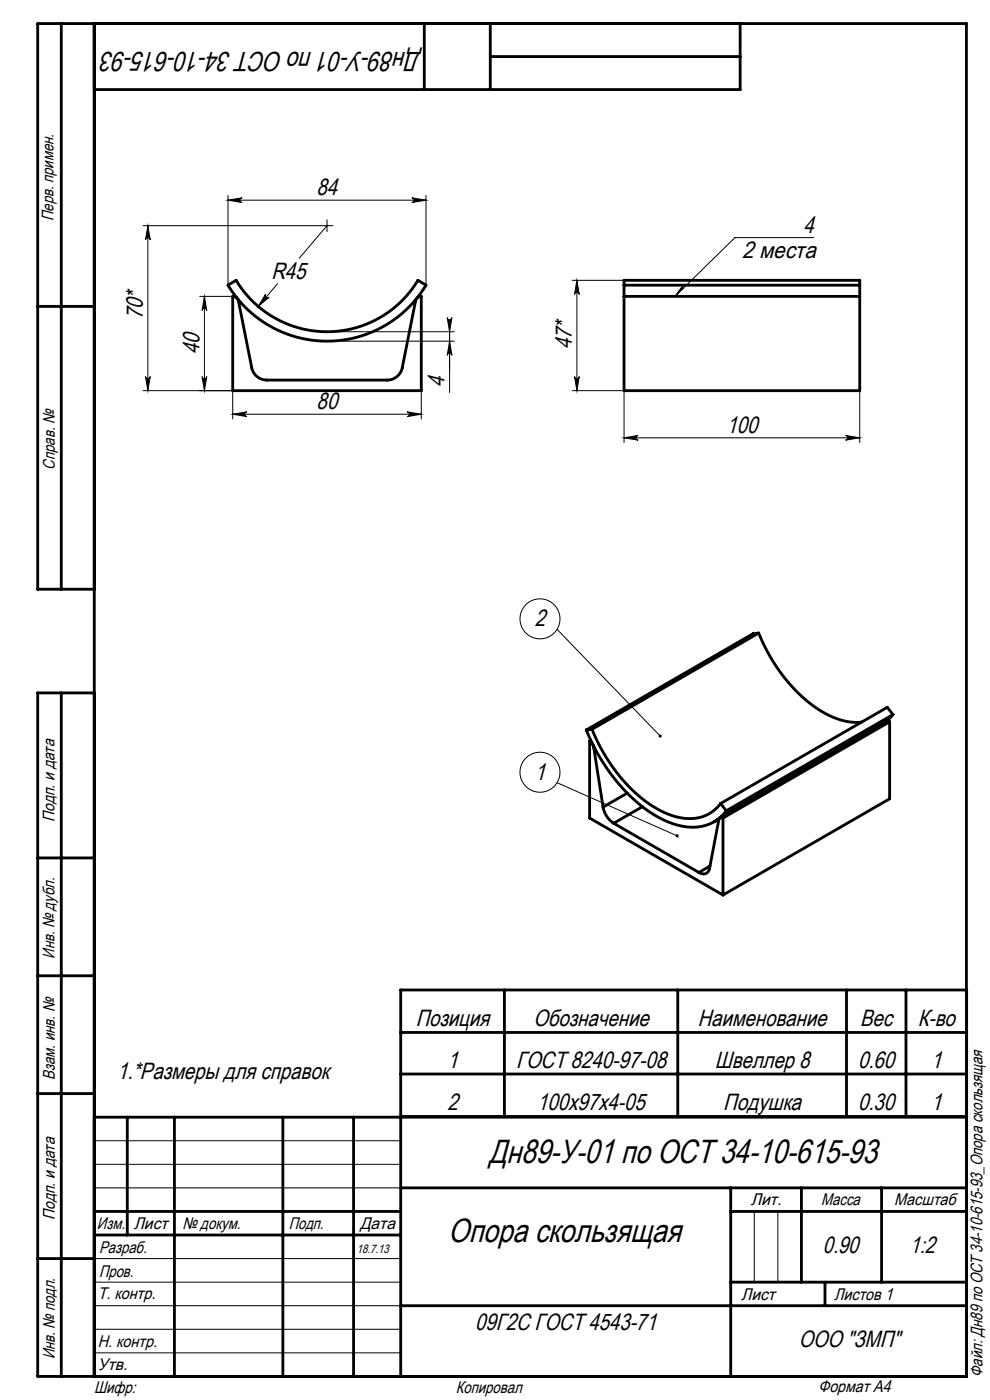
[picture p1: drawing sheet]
<svg xmlns="http://www.w3.org/2000/svg" width="210mm" height="297mm" viewBox="0 0 210 297" stroke-linecap="round" stroke-linejoin="round" font-family="sans-serif">
<g fill="none" stroke="#000" stroke-width=".21">
<path d="M30.4 47.9h40.2M31.4 47.9v35M31.4 47.9l.5 3a.5 .5 0 0 0-.5-.5 .5 .5 0 0 0-.5 .5zM48.4 42.5l3-.5a.5 .5 0 0 0-.5 .5 .5 .5 0 0 0 .5 .5zM48.4 41.5v19M48.4 42.5h42M69.4 46.6v2.5M69.4 47.9l-5.9 6.9M87.4 42l3 .5-3 .5a.5 .5 0 0 0 .4-.5 .5 .5 0 0 0-.4-.5zM90.4 41.5v19M121.4 59.5h11M122.4 59.5v23.4"/>
<path d="M122.4 59.5l.5 3a.5 .5 0 0 0-.5-.5 .5 .5 0 0 0-.5 .5zM172.6 50.4h-16.7l-12.7 12.5M30.9 79.9a.5 .5 0 0 0 .5 .5 .5 .5 0 0 0 .5-.5l-.5 3zM42.4 62.9h7M42.9 79.9a.5 .5 0 0 0 .5 .5 .5 .5 0 0 0 .5-.5l-.5 3zM43.4 62.9v20M43.4 62.9l.5 3a.5 .5 0 0 0-.5-.5 .5 .5 0 0 0-.5 .5zM56.3 62.4a.5 .5 0 0 0 .1 .7 .5 .5 0 0 0 .7-.1l-2.3 2zM58.9 60.2l-4.1 4.8M69.4 72.4h27M69.4 70.4h27M94.9 67.4a.5 .5 0 0 0 .5 .5 .5 .5 0 0 0 .5-.5l-.5 3z"/>
<path d="M95.4 72.4l.5 3a.5 .5 0 0 0-.5-.5 .5 .5 0 0 0-.5 .5zM95.4 70.4v12.9M121.9 79.9a.5 .5 0 0 0 .5 .5 .5 .5 0 0 0 .5-.5l-.5 3zM145 60.4l-.2 .4 .2 .3-1.8 1.8zM30.4 82.9h19v6M49.4 87.9l3-.5a.5 .5 0 0 0-.5 .5 .5 .5 0 0 0 .5 .5zM49.4 87.9h40M86.4 87.4l3 .5-3 .5a.5 .5 0 0 0 .4-.5 .5 .5 0 0 0-.4-.5zM89.4 82.9v6M121.4 82.9h11v11M132.4 92.9h50M132.4 92.9l3-.5a.5 .5 0 0 0-.5 .5 .5 .5 0 0 0 .5 .5z"/>
<path d="M179.4 92.4l3 .5-3 .5a.5 .5 0 0 0 .4-.5 .5 .5 0 0 0-.4-.5zM182.4 82.9v11M118.2 133.5l21.8 22.6M118.2 166l25.4 11.3M20 242h65M20 247h65M20 252h65M160 257v15M165 257v15M20 277h65M20 272h65M20 267h65"/>
<path d="M20 287h65M20 282h65"/>
<circle cx="114.5" cy="131.3" r="4.2"/>
<circle cx="114.5" cy="163.8" r="4.2"/>
</g>
<g fill="none" stroke="#000" stroke-width=".6">
<path d="M13 5v120M20 5v287M90 5v14M104 5v14M104 12h53M157 5v14h-137M8 65h12M48.4 60.5l1.7-1a22.5 22.5 0 0 0 38.5 0l1.8 1a24.5 24.5 0 0 1-42 0zM49.4 62.9a1.25 1.25 0 0 1 1.2 1l2.8 14.1a3.2 3.2 0 0 0 3.2 2.6h25.5a3.2 3.2 0 0 0 3.2-2.6l2.8-14.1a1.25 1.25 0 0 1 1.3-1v20h-40zM132.4 60.5v2.4M132.4 62.9v20h50v-20M132.4 60.5h50"/>
<path d="M132.4 60.5v-1h50v1M132.4 62.9h50M182.4 60.5v2.4M20 125h-12v-120h197v287h-197v-145h12M160.9 134.3a34.3 34.3 0 0 0 14.1 17.1 13.4 13.4 0 0 0 7.8 1.8M160.9 134.3l-1.2 .1-35.3 20.5M160.9 134.3l-35.3 20.4M13 147v145M124.4 154.9a37.6 37.6 0 0 0 15.3 18.5 12.8 12.8 0 0 0 10.6 1.5l2.1-1.2 1.7-1.7M125.1 157.2a1.98 1.98 0 0 1 .8 1.3M125.1 157.2v16.3l28.3 16.4M125.3 157.1l-.2 .1"/>
<path d="M125.6 154.7a34.3 34.3 0 0 0 14.1 17.1 11.4 11.4 0 0 0 10.2 1.1l1.3-.8 1.7-1.6M125.6 154.7l-1.2 .2M125.9 158.5l2 12.7M126 158.5h-.1M188.7 153.1h-.6l-35.4 20.4M188.7 153.1l-35.3 20.4M188.7 153.1v16.4l-35.3 20.4M189.4 151.6l-1.4 1.5M189.4 151.6l-35.3 20.4M189.4 151.6l-1.2-1.5-35.3 20.4M127.9 171.2a5.2 5.2 0 0 0 2.3 3.5M130.2 174.7l18 10.4"/>
<path d="M133 168.3l-5.1 2.9M136.3 171.1l-6.1 3.6M152.5 173.7l-1 .6M152.9 170.5l1.2 1.5M153.4 173.5a.52 .52 0 0 0-.9 .4l-2 10.4a1.35 1.35 0 0 1-.9 1.1 1.35 1.35 0 0 1-1.4-.3M153.4 173.5v16.4M8 182h12M150.6 183.7l-2.4 1.4M8 207h12M85 210h120v26.9h-120zM85 219h120M107 210v26.9"/>
<path d="M143.8 210v26.9M179.6 210v26.9M192.2 210v26.9M8 232h12M20 237h185M27 237v25M37 237v55M60 237v55M75 237v55M85 237v55M85 227.8h120M20 257h65"/>
<path d="M85 252h120M155 252v40M155 257h50M170 252v20M187 252v20M8 267h12M20 262h65M85 277h120M155 272h50M175 272v5"/>
</g>
<g fill="#000">
<path d="M30.9 79.9a.5 .5 0 0 0 .5 .5 .5 .5 0 0 0 .5-.5l-.5 3zM31.4 47.9l.5 3a.5 .5 0 0 0-.5-.5 .5 .5 0 0 0-.5 .5zM121.9 79.9a.5 .5 0 0 0 .5 .5 .5 .5 0 0 0 .5-.5l-.5 3zM122.4 59.5l.5 3a.5 .5 0 0 0-.5-.5 .5 .5 0 0 0-.5 .5z"/>
<path d="M43.4 62.9l.5 3a.5 .5 0 0 0-.5-.5 .5 .5 0 0 0-.5 .5zM42.9 79.9a.5 .5 0 0 0 .5 .5 .5 .5 0 0 0 .5-.5l-.5 3zM95.4 72.4l.5 3a.5 .5 0 0 0-.5-.5 .5 .5 0 0 0-.5 .5zM94.9 67.4a.5 .5 0 0 0 .5 .5 .5 .5 0 0 0 .5-.5l-.5 3z"/>
<path d="M49.4 87.9l3-.5a.5 .5 0 0 0-.5 .5 .5 .5 0 0 0 .5 .5zM86.4 87.4l3 .5-3 .5a.5 .5 0 0 0 .4-.5 .5 .5 0 0 0-.4-.5zM56.3 62.4l-1.5 2.6 2.3-2a.5 .5 0 0 1-.7 .1 .5 .5 0 0 1-.1-.7zM48.4 42.5l3-.5a.5 .5 0 0 0-.5 .5 .5 .5 0 0 0 .5 .5zM87.4 42l3 .5-3 .5a.5 .5 0 0 0 .4-.5 .5 .5 0 0 0-.4-.5z"/>
<path d="M179.4 92.4l3 .5-3 .5a.5 .5 0 0 0 .4-.5 .5 .5 0 0 0-.4-.5zM132.4 92.9l3-.5a.5 .5 0 0 0-.5 .5 .5 .5 0 0 0 .5 .5z"/>
<path d="M139.8 155.9v.5h.5l-.3-.3 .3 .2-.1-.4zM143.4 177.1v.4l.4 .1 .1-.1-.3-.2 .3 .2v-.4l-.2-.1zM145 60.4l-.2 .4 .2 .3-1.8 1.8z"/>
</g>
<g font-size="7.1">
<text x="103.7" y="246.8">Дн89-У-01 по ОСТ 34-10-615-93</text>
<text x="95" y="263.4">Опора скользящая</text>
</g>
<text font-size="5.8" x="89.3" y="11.1" transform="rotate(-180 89.3 11.1)">Дн89-У-01 по ОСТ 34-10-615-93</text>
<g font-size="5">
<text x="67.2" y="41.4">84</text>
<text x="170.4" y="49.3">4</text>
<text x="57.6" y="59.1">R45</text>
<text x="157.4" y="54.7">2 места</text>
<text x="30.3" y="67.8" transform="rotate(-90 30.3 67.8)">70*</text>
<text x="42.3" y="75.1" transform="rotate(-90 42.3 75.1)">40</text>
<text x="121.3" y="74.1" transform="rotate(-90 121.3 74.1)">47*</text>
<text x="94.3" y="82.2" transform="rotate(-90 94.3 82.2)">4</text>
<text x="67.2" y="86.8">80</text>
<text x="154.1" y="91.8">100</text>
<text x="113.4" y="132.9">2</text>
<text x="113.4" y="165.4">1</text>
<text x="88.2" y="217.7">Позиция</text>
<text x="113.2" y="217.7">Обозначение</text>
<text x="148" y="217.7">Наименование</text>
<text x="182.5" y="217.7">Вес</text>
<text x="194.7" y="217.7">К-во</text>
<text x="94.9" y="226.7">1</text>
<text x="109.5" y="226.7">ГОСТ 8240-97-08</text>
<text x="151.7" y="226.7">Швеллер 8</text>
<text x="182" y="226.7">0.60</text>
<text x="197.5" y="226.7">1</text>
<text x="24.9" y="228.9">1.*Размеры для справок</text>
<text x="94.9" y="235.6">2</text>
<text x="114" y="235.6">100х97х4-05</text>
<text x="153.4" y="235.6">Подушка</text>
<text x="182" y="235.6">0.30</text>
<text x="197.5" y="235.6">1</text>
<text x="174.6" y="265.9">0.90</text>
<text x="193" y="265.9">1:2</text>
<text x="100.8" y="282.1">09Г2С ГОСТ 4543-71</text>
<text x="169.4" y="285.8">ООО &quot;ЗМП&quot;</text>
</g>
<g font-size="3.6">
<text x="11.4" y="46.9" transform="rotate(-90 11.4 46.9)">Перв. примен.</text>
<text x="11.6" y="99.6" transform="rotate(-90 11.6 99.6)">Справ. №</text>
<text x="11.5" y="174.4" transform="rotate(-90 11.5 174.4)">Подп. и дата</text>
<text x="11.6" y="203.4" transform="rotate(-90 11.6 203.4)">Инв. № дубл.</text>
<text x="11.6" y="229" transform="rotate(-90 11.6 229)">Взам. инв. №</text>
<text x="159.2" y="255.7">Лит.</text>
<text x="174.2" y="255.7">Масса</text>
<text x="189.7" y="255.7">Масштаб</text>
<text x="11.7" y="258.8" transform="rotate(-90 11.7 258.8)">Подп. и дата</text>
<text x="20.6" y="260.6">Изм.</text>
<text x="28.4" y="260.6">Лист</text>
<text x="38.7" y="260.6">№ докум.</text>
<text x="61.3" y="260.7">Подп.</text>
<text x="76.4" y="260.7">Дата</text>
<text x="21" y="265.7">Разраб.</text>
<text x="20.7" y="275.5">Т. контр.</text>
<text x="21" y="270.9">Пров.</text>
<text x="157.2" y="275.7">Лист</text>
<text x="176.9" y="275.7">Листов 1</text>
<text x="20.7" y="285.8">Н. контр.</text>
<text x="11.6" y="288.4" transform="rotate(-90 11.6 288.4)">Инв. № подл.</text>
<text x="20.7" y="290.5">Утв.</text>
<text x="208.4" y="292.1" transform="rotate(-90 208.4 292.1)">Файл: Дн89 по ОСТ 34-10-615-93_Опора скользящая</text>
<text x="20" y="295.5">Шифр:</text>
<text x="96.7" y="295.4">Копировал</text>
<text x="173.6" y="295.2">Формат A4</text>
</g>
<text font-size="2.6" x="75.7" y="265.8">18.7.13</text>
</svg>
